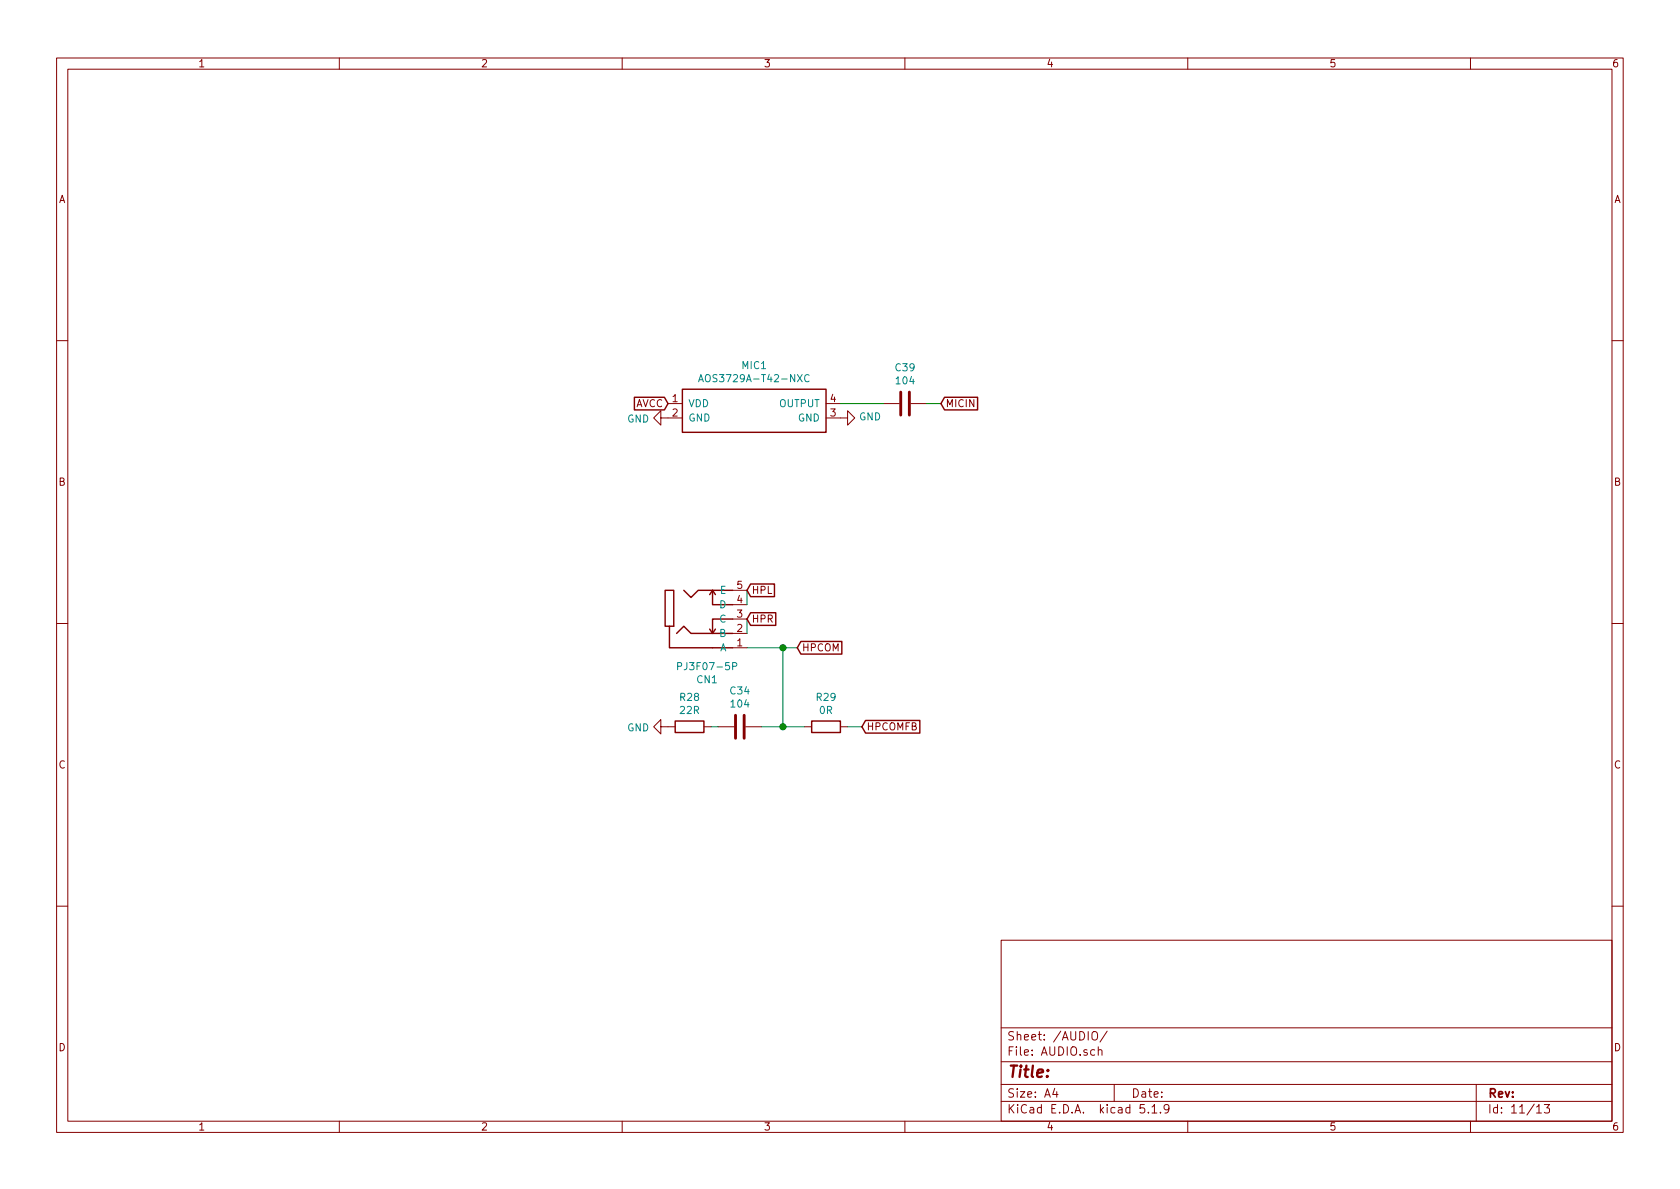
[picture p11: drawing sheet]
<svg xmlns="http://www.w3.org/2000/svg" width="297mm" height="210mm" viewBox="0 0 297 210" stroke-linecap="round" stroke-linejoin="round" font-family="sans-serif">
<g fill="none" stroke="#840000" stroke-width=".18">
<path d="M10 10.3h277v189.9h-277zM12 12.2h273v186.1h-273zM60 10.3v1.9M110 10.3v1.9M160 10.3v1.9M210 10.3v1.9M260 10.3v1.9M10 60.2h2M116.8 73.9v-1.3l-1.2 1.3 1.2 1.3v-1.3h3.8M118.1 71.4h2.5M146 73.9h3.9v-1.3l1.2 1.3-1.2 1.3v-1.3M146 71.4h2.6"/>
<path d="M156.2 71.4h2.8M161 71.4h2.8M285 60.2h2M10 110.3h2M129.5 109.5h2.6M129.5 112h2.6M129.5 106.9h2.6M129.5 104.4h2.6M129.5 114.5h2.6M285 110.3h2M116.8 128.5v-1.3l-1.2 1.3 1.2 1.3v-1.3h2.6M124.5 128.5h1.2"/>
<path d="M127 128.5h2.8M131.8 128.5h2.8M142.2 128.5h1.3M148.6 128.5h1.3M10 160.2h2M177 166.3h108v32h-108zM285 160.2h2M60 198.3v1.9M110 198.3v1.9M160 198.3v1.9M177 194.8h108M177 191.8h108"/>
<path d="M177 187.8h108M177 181.8h108M186.5 192.5l-.4 1h1M186.8 193v1M193.1 182.6a.5 .5 0 0 1 .6-.2 .5 .5 0 0 1 .4 .5v.5a.5 .5 0 0 1-.5 .5 .5 .5 0 0 1-.5-.5zM194.2 185.7h.1a.37 .37 0 0 1 .5 .1v.8M194.2 185.1v1.5M195.8 182.3l-1.3 2M197 191.8v3M202.3 195.3h-.7l-.1 .7 .3-.1 .5 .1 .1 .2-.1 .5-.2 .1-.6-.1M203 196.7v.1M203.7 195.8l.4-.5v1.5"/>
<path d="M203.7 196.8h.8M205.2 196.7v.1M206.7 196l-.1 .2a.48 .48 0 0 1-.7-.1v-.6a.48 .48 0 0 1 .7-.1v.1a1.19 1.19 0 0 1-.2 1.2l-.4 .1M210 198.3v1.9M260 198.3v1.9M261 191.8v6.5M271.7 195.8l.4-.5v1.5M271.7 196.8h.8M273 195.3h1l-.5 .6 .4 .1v.7l-.2 .1-.7-.1"/>
</g>
<g fill="none" stroke="#840000" stroke-width=".25">
<path d="M112.2 70.3h5.3l.6 1.1-.6 1.1h-5.3zM120.6 68.8h25.4v7.6h-25.4zM167 70.3h5.8v2.2h-5.8l-.6-1.1zM118.4 110.7h.7v-6.3h-1.5v6.3h.8v3.8h11.1M119.6 112l1.3-1.3 1.3 1.3h7.3M120.9 104.4l1.3 1.3 1.2-1.3h6.1M125.5 111.2l.5 .8M126 104.4v2.5h3.5M126 104.4l-.5 .8M126 104.4l.5 .8M126.5 111.2l-.5 .8M129.5 109.5h-3.5v2.5"/>
<path d="M132.7 108.4h4.5v2.2h-4.5l-.6-1.1zM132.7 103.3h4.2v2.2h-4.2l-.6-1.1zM141.6 113.4h7.2v2.3h-7.2l-.6-1.2zM119.4 127.5h5.1v2h-5.1zM143.5 127.5h5.1v2h-5.1zM153 127.4h9.6v2.2h-9.6l-.6-1.1z"/>
</g>
<path d="M123.5 67.5l.4-1.3 .5 1.3M123.6 67.2h.6M143.1 66.4a.51 .51 0 0 0-.7 0 .51 .51 0 0 0-.1 .6 .46 .46 0 0 0 .2 .5 .46 .46 0 0 0 .6-.1M119.8 117.8h.6l.1-.5-.2-.1h-.5v1.2M129.5 117.8h.6l.2-.2-.1-.3-.2-.1h-.5v1.2" fill="none" stroke="#008484" stroke-width=".18"/>
<path d="M159.3 69.3v4.1M160.8 69.3v4.1M130 126.5v4.1M131.6 126.5v4.1" fill="none" stroke="#840000" stroke-width=".51"/>
<path d="M148.6 71.4h7.6M163.8 71.4h2.6M132.1 104.4v2.5M132.1 109.5v2.5M132.1 114.5h8.9M138.4 114.5v14M125.7 128.5h1.3M134.6 128.5h7.6M149.9 128.5h2.5" fill="none" stroke="#008400" stroke-width=".18"/>
<g fill="#008400" stroke="#008400" stroke-width=".25">
<circle cx="138.4" cy="114.5" r=".51"/>
<circle cx="138.4" cy="128.5" r=".51"/>
</g>
<text font-size="2.8" fill="#840000" x="178" y="190.5">Title:</text>
<g font-size="2.1" fill="#840000">
<text x="178" y="184">Sheet: /AUDIO/</text>
<text x="178" y="186.7">File: AUDIO.sch</text>
<text x="178" y="196.9">KiCad E.D.A. kicad 5.1.9</text>
<text x="178" y="194.1">Size: A4</text>
<text x="200" y="194.1">Date:</text>
<text x="263" y="194.1">Rev:</text>
<text x="263" y="196.9">Id: 11/13</text>
</g>
<g font-size="1.8" fill="#840000">
<text x="35" y="11.9">1</text>
<text x="85" y="11.9">2</text>
<text x="135" y="11.9">3</text>
<text x="185" y="11.9">4</text>
<text x="235" y="11.9">5</text>
<text x="285" y="11.9">6</text>
<text x="10.4" y="35.9">A</text>
<text x="285.4" y="35.9">A</text>
<text x="118.9" y="71.1">1</text>
<text x="146.8" y="71.1">4</text>
<text x="112.3" y="72">AVCC</text>
<text x="118.9" y="73.7">2</text>
<text x="146.8" y="73.7">3</text>
<text x="167.2" y="72">MICIN</text>
<text x="10.4" y="85.9">B</text>
<text x="285.4" y="85.9">B</text>
<text x="130.3" y="106.7">4</text>
<text x="130.3" y="104.1">5</text>
<text x="132.9" y="105">HPL</text>
<text x="130.3" y="109.2">3</text>
<text x="130.3" y="111.8">2</text>
<text x="132.9" y="110.1">HPR</text>
<text x="130.3" y="114.3">1</text>
<text x="141.8" y="115.2">HPCOM</text>
<text x="153.2" y="129.2">HPCOMFB</text>
<text x="10.4" y="135.9">C</text>
<text x="285.4" y="135.9">C</text>
<text x="10.4" y="185.9">D</text>
<text x="285.4" y="185.9">D</text>
<text x="35" y="199.9">1</text>
<text x="85" y="199.9">2</text>
<text x="135" y="199.9">3</text>
<text x="185" y="199.9">4</text>
<text x="235" y="199.9">5</text>
<text x="285" y="199.9">6</text>
</g>
<g font-size="1.8" fill="#008484">
<text x="131.2" y="65.3">MIC1</text>
<text x="158.4" y="65.7">C39</text>
<text x="124.9" y="67.6">AOS3729A-T42-NXC</text>
<text x="158.5" y="68">104</text>
<text x="110.9" y="74.7">GND</text>
<text x="121.7" y="72">VDD</text>
<text x="121.7" y="74.5">GND</text>
<text x="137.8" y="72">OUTPUT</text>
<text x="141.1" y="74.5">GND</text>
<text x="151.9" y="74.3">GND</text>
<text x="127.3" y="107.6">D</text>
<text x="127.4" y="105">E</text>
<text x="127.3" y="110.1">C</text>
<text x="127.3" y="112.6">B</text>
<text x="120.5" y="118.5">PJ3F07-5P</text>
<text x="127.3" y="115.2">A</text>
<text x="120.3" y="123.9">R28</text>
<text x="123.3" y="120.8">CN1</text>
<text x="129.2" y="122.8">C34</text>
<text x="129.3" y="125.1">104</text>
<text x="144.4" y="123.9">R29</text>
<text x="110.9" y="129.3">GND</text>
<text x="120.3" y="126.3">22R</text>
<text x="144.9" y="126.3">0R</text>
</g>
</svg>
